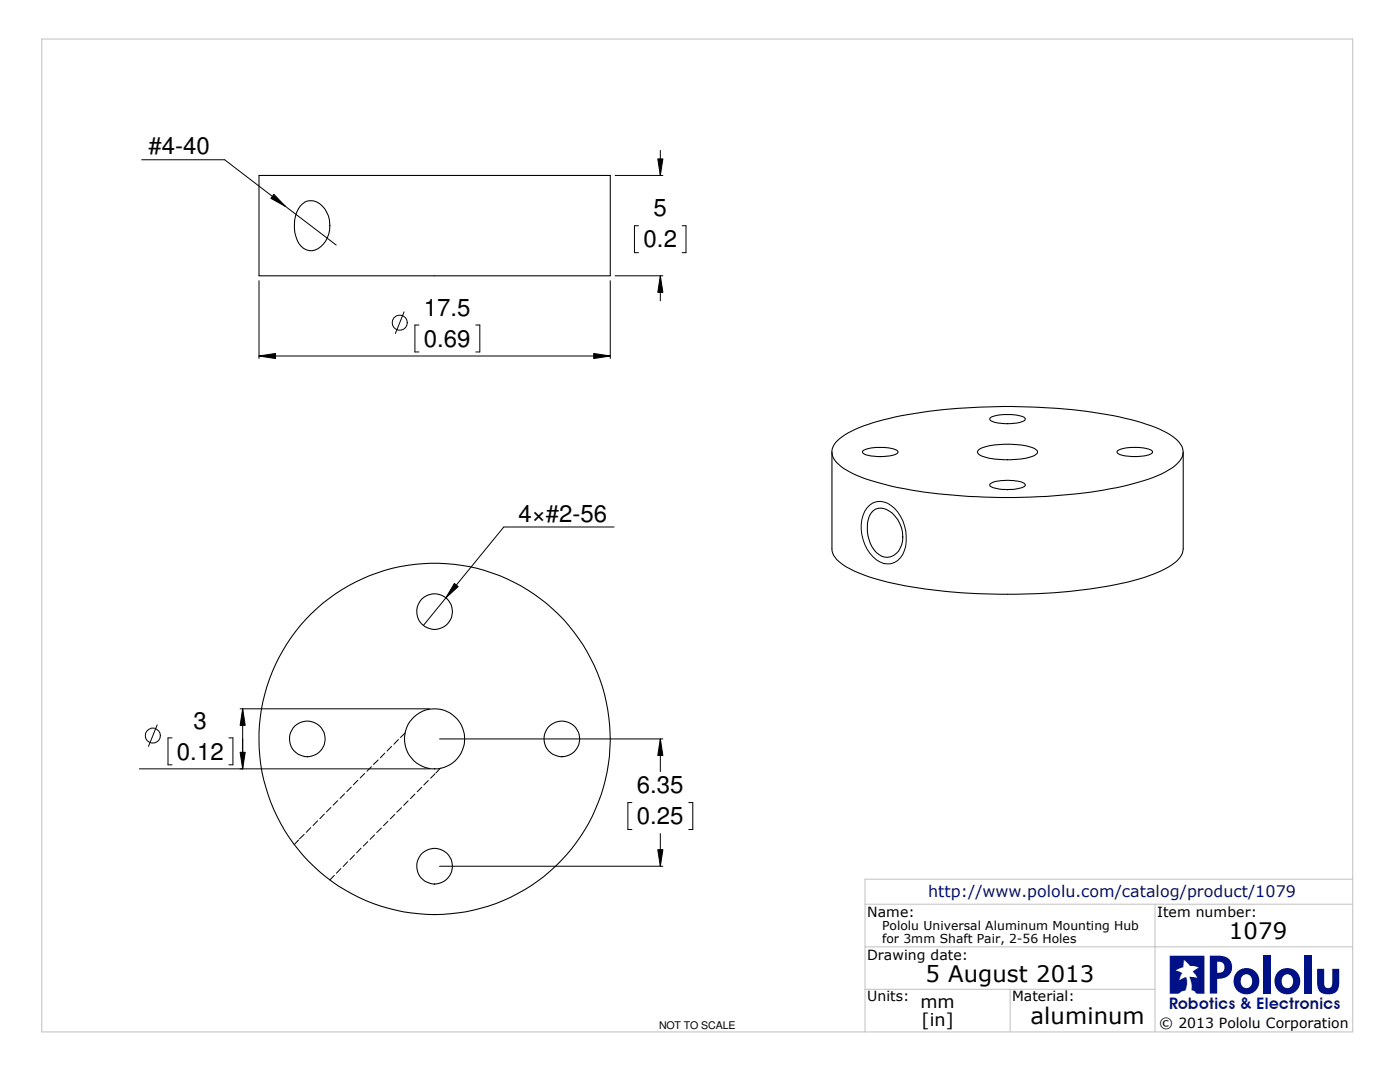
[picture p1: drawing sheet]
<svg xmlns="http://www.w3.org/2000/svg" width="279mm" height="216mm" viewBox="0 0 279 216" stroke-linecap="round" stroke-linejoin="round" font-family="sans-serif">
<path d="M8.3 7.8h261.7v198.1h-261.7zM270 175.4h-97.4v30.5M172.6 188.9h97.4M172.6 197.4h57.9M172.6 180.4h97.4M201.6 197.4v8.5M230.5 180.4v25.5" fill="none" stroke="#c0c0c0" stroke-width=".2"/>
<g fill="none" stroke="#000" stroke-width=".21">
<path d="M51.7 35h70.1v20h-70.1zM59.9 41.1a2.78 2.78 0 0 1 4.4 0 5.7 5.7 0 0 1-.9 8.6 2.86 2.86 0 0 1-4.1-1.8 7.4 7.4 0 0 1 .6-6.8zM166 90.2v19.3a3.5 3.5 0 0 0 1.9 2.9 29.3 29.3 0 0 0 11.5 4.2 120 120 0 0 0 45.8-.5 24.7 24.7 0 0 0 9.6-4.1l1-1.2 .3-1.2v-19.4M166.8 88.3a18.5 18.5 0 0 1 8.5-4.3 103.5 103.5 0 0 1 29.7-2.8 87.2 87.2 0 0 1 23.8 3.5 14.2 14.2 0 0 1 6.5 3.6 2.84 2.84 0 0 1-.5 4.4 23.1 23.1 0 0 1-9.6 4.1 115.5 115.5 0 0 1-36.4 1.9 59 59 0 0 1-18.5-4.1 8 8 0 0 1-4.1-3.5l-.2-1.2 .3-.8zM172.2 90a5.3 5.3 0 0 1 2.7-.7h1.5a4.4 4.4 0 0 1 2.8 .8v.1a2.46 2.46 0 0 1-2.1 .8 8.9 8.9 0 0 1-4.8-.5l-.2-.3zM195.3 89.8a9.2 9.2 0 0 1 5.1-1.2 13 13 0 0 1 6.2 1l.5 .5a1.91 1.91 0 0 1-1.9 1.2 18.2 18.2 0 0 1-9.4-.4l-.5-.3-.2-.3zM197.6 83.4a5.3 5.3 0 0 1 2.7-.7h1.5a4.4 4.4 0 0 1 2.8 .8v.2a3.2 3.2 0 0 1-2.5 .8h-.6a6.4 6.4 0 0 1-3.9-.7zM197.6 96.6a8.7 8.7 0 0 1 5.9-.5l.9 .3 .2 .4a2.85 2.85 0 0 1-2.1 .8l-.4 .1a7.5 7.5 0 0 1-4.5-.8zM223 90a5.3 5.3 0 0 1 2.7-.7h1.5a4.4 4.4 0 0 1 2.8 .8v.1a2.46 2.46 0 0 1-2.1 .8 8.9 8.9 0 0 1-4.8-.5l-.2-.3zM174.2 101.9a2.6 2.6 0 0 1 3.3 .1 6 6 0 0 1 1.8 8 2.88 2.88 0 0 1-4.9-.3 7.1 7.1 0 0 1-.5-7.3z"/>
<circle cx="86.7" cy="122.1" r="3.6"/>
<circle cx="61.3" cy="147.5" r="3.6"/>
<circle cx="86.7" cy="147.4" r="6"/>
<circle cx="86.7" cy="147.4" r="35.1"/>
<circle cx="112.1" cy="147.5" r="3.6"/>
<circle cx="86.7" cy="172.9" r="3.6"/>
</g>
<g fill="none" stroke="#000" stroke-width=".2">
<path d="M28.3 31.9h16.5l22.3 17M54.7 38.8l2.3 2.4-2.9-1.6zM122.8 35h9.5M131.3 31.7h1l-.5 3.3zM131.8 30v5M51.7 56v15.5M121.8 56v15.5M122.8 55h9.5M127.4 45h-.8v5.4h.8M131.8 55l.5 3.3h-1zM131.8 55v5M136.1 45h.8v5.4h-.8"/>
<path d="M51.7 71l3.3-.5v1zM51.7 71h70.1M80.6 62.2l-1.7 4.3M83.6 64.9h-.8v5.3h.8M95 64.9h.8v5.3h-.8M118.5 70.5l3.3 .5-3.3 .5zM90.7 116.4l.7 .7-2.4 2.2zM122.6 105.2h-22.1l-16 19.6M173.1 101.3a3.3 3.3 0 0 1 4.7-.4 8.3 8.3 0 0 1 2.4 9.7 3.3 3.3 0 0 1-5.3 1.1 8.3 8.3 0 0 1-2.3-9.7zM27.8 153.4h57.9M31.4 144.7l-1.8 4.2M34.3 147.2h-.8v5.4h.8"/>
<path d="M45.7 147.2h.8v5.4h-.8M47.9 150.1h1l-.5 3.3zM47.9 141.4h37.8M48.4 141.4l.5 3.3h-1zM48.4 141.4v12M67.4 159.8l-.9 .9M68.7 158.4l-.8 .9M70.1 157.1l-.9 .8M71.4 155.7l-.9 .9M72.8 154.3l-.9 .9M74.1 153l-.9 .9M75.5 151.6l-1 .9"/>
<path d="M76.8 150.3l-.9 .9M78.1 148.9l-.8 1M79.5 147.6l-.9 .9M80.9 146.3l-1 .9M81.4 159.8l-.8 .9M82.8 158.5l-.9 .8M84.2 157.1l-.9 .9M85.5 155.7l-.9 .9M86.8 154.4l-.9 .9M87.7 147.4h44.6M87.9 153.3l-.9 .9M131.8 147.4l.5 3.3h-1z"/>
<path d="M131.8 147.4v6.6M59.6 167.6l-.9 .9M60.7 166.5l-.9 .9M62 165.1l-.9 1M63.4 163.8l-.9 .9M64.7 162.4l-.9 1M66 161.1l-.8 .9M66.7 174.7l-.9 .9M68 173.3l-.9 .9M69.4 172l-.9 .9M70.7 170.6l-.9 .9M72.1 169.2l-.9 1"/>
<path d="M73.4 167.9l-.9 .9M74.8 166.6l-.9 .9M76.1 165.2l-.9 .9M77.4 163.9l-.9 .9M78.8 162.5l-.9 .9M80.1 161.2l-.9 .9M87.7 172.8h44.6M126.1 160.1h-.8v5.4h.8M131.3 169.5h1l-.5 3.3zM131.8 166.3v6.5M137.5 160.1h.8v5.4h-.8"/>
<circle cx="79.8" cy="64.4" r="1.51"/>
<circle cx="30.5" cy="146.8" r="1.49"/>
</g>
<path d="M131.3 31.7h1l-.5 3.3zM54.7 38.8l2.3 2.4-2.9-1.6zM131.8 55l.5 3.3h-1zM51.7 71l3.3-.5v1zM118.5 70.5l3.3 .5-3.3 .5zM90.7 116.4l.7 .7-2.4 2.2zM48.4 141.4l.5 3.3h-1zM47.9 150.1h1l-.5 3.3zM131.8 147.4l.5 3.3h-1zM131.3 169.5h1l-.5 3.3z" fill="#000"/>
<text font-size="10" fill="#018" x="240.8" y="198.2">Pololu</text>
<text font-size="9.9" fill="#018" x="232.7" y="201.3">Q</text>
<g font-size="4.8">
<text x="29.6" y="30.8">#4-40</text>
<text x="130.4" y="43.2">5</text>
<text x="128.4" y="49.4">0.2</text>
<text x="84.6" y="63">17.5</text>
<text x="84.6" y="69.2">0.69</text>
<text x="103.5" y="104.1">4×#2-56</text>
<text x="38.7" y="145.4">3</text>
<text x="35.3" y="151.6">0.12</text>
<text x="127.1" y="158.3">6.35</text>
<text x="127.1" y="164.5">0.25</text>
</g>
<g font-size="4.5">
<text x="245.2" y="187.5">1079</text>
<text x="184.7" y="195.9">5 August 2013</text>
<text x="205.7" y="204.4">aluminum</text>
</g>
<g font-size="3.5">
<text x="183.7" y="201.2">mm</text>
<text x="183.9" y="204.7">[in]</text>
</g>
<g font-size="3.2" fill="#018">
<text x="185.3" y="178.9">http://www.pololu.com/catalog/product/1079</text>
<text x="233.3" y="201.3">Robotics &amp; Ele tronics</text>
<text x="255.3" y="201.3">c</text>
</g>
<g font-size="2.8">
<text x="173.1" y="183">Name:</text>
<text x="230.9" y="183">Item number:</text>
<text x="173.1" y="191.5">Drawing date:</text>
<text x="173.1" y="199.8">Units:</text>
<text x="202" y="199.8">Material:</text>
<text x="231.4" y="205.1">© 2013 Pololu Corporation</text>
</g>
<g font-size="2.5">
<text x="176.1" y="185.6">Pololu Universal Aluminum Mounting Hub</text>
<text x="176.1" y="188.1">for 3mm Shaft Pair, 2-56 Holes</text>
</g>
<text font-size="2.1" x="131.5" y="205.4">NOT TO SCALE</text>
</svg>
